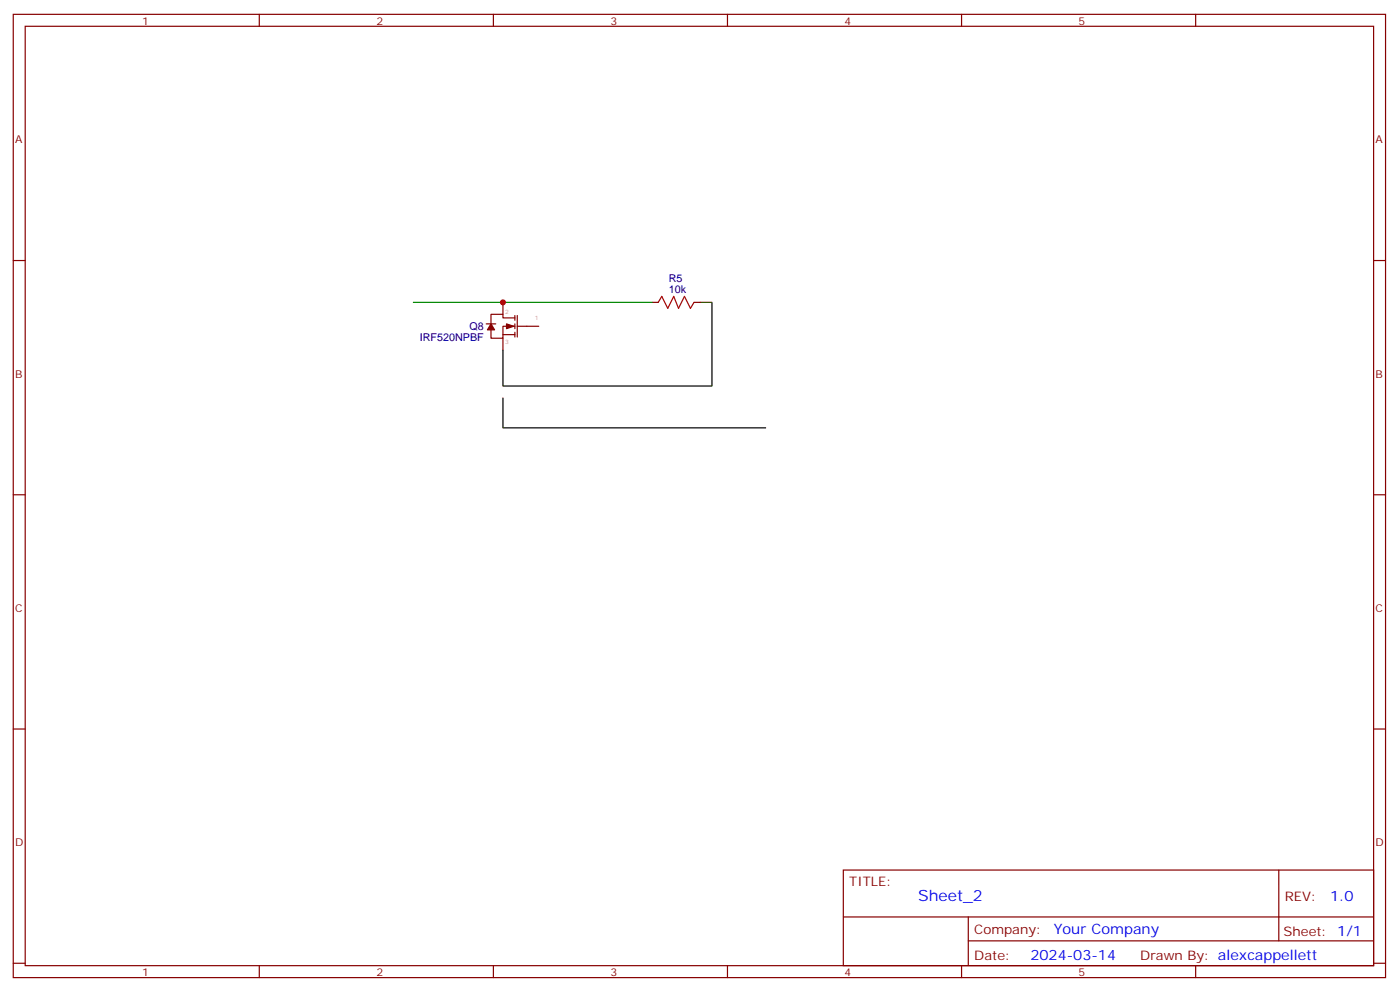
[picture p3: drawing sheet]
<svg xmlns="http://www.w3.org/2000/svg" width="414mm" height="293mm" viewBox="0 0 414 293" stroke-linecap="round" stroke-linejoin="round" font-family="sans-serif">
<g fill="none" stroke="#870000" stroke-width=".35">
<path d="M3.9 4.2h405.4v284.4h-405.4zM7.4 7.8h398.3v277.2h-398.3zM76.6 4.2v3.6M145.7 4.2v3.6M214.9 4.2v3.6M284 4.2v3.6M353.2 4.2v3.6M3.9 76.9h3.5M405.7 76.9h3.6M143.6 95.6h2.8M148.6 98.8h3.5M148.6 89.3v3.5"/>
<path d="M148.6 99.8v3.6M152.1 93.8h-3.5v-1h-3.6v2.8M152.1 96.3h-3.5v3.5h-3.6v-2.4M152.1 93.1v1.4M152.1 95.6v1.4M152.1 98.1v1.4M152.8 93.1v6.4M152.8 96.3h6.3M192.7 89.3h1.7M205 89.3h1.8M3.9 146h3.5M405.7 146h3.6"/>
<path d="M3.9 215.2h3.5M405.7 215.2h3.6M249.1 256.8h156.6v28.2h-156.6zM377.7 256.8v20.9M249.1 270.7h156.5M286 277.7h119.6M286 270.7v14.1M3.9 284.3h3.5M76.6 285v3.6M145.7 285v3.6M214.9 285v3.6M284 285v3.6"/>
<path d="M353.2 285v3.6M405.7 284.3h3.6"/>
</g>
<path d="M122.1 89.3h70.6" fill="none" stroke="#008700" stroke-width=".35"/>
<path d="M206.8 89.3h3.5v24.6h-61.7v-10.5M148.6 117.5v8.8h77.6" fill="none" stroke="#000" stroke-width=".35"/>
<path d="M194.4 89.3l1.1-1.8 1.7 3.5 1.8-3.5 1.4 3.5 1.8-3.5 1.7 3.5 1.1-1.7" fill="none" stroke="#a10000" stroke-width=".35"/>
<g fill="#870000" stroke="#870000" stroke-width=".35">
<path d="M149.6 95.6l2.1 .7-2.1 .7z"/>
<path d="M145 95.6l1.1 1.8h-2.1z"/>
</g>
<circle cx="148.6" cy="89.3" r=".88" fill="#c00"/>
<text font-size="4.6" fill="#00f" x="271.2" y="265.8">Sheet_2</text>
<g font-size="4.2" fill="#00f">
<text x="392.9" y="266.1">1.0</text>
<text x="311.3" y="275.6">Your Company</text>
<text x="304.3" y="283.4">2024-03-14</text>
</g>
<g font-size="3.9" fill="#800">
<text x="250.9" y="261.4">TITLE:</text>
<text x="379.5" y="266.1">REV:</text>
<text x="287.8" y="275.6">Company:</text>
<text x="379.1" y="276.2">Sheet: 1/1</text>
<text x="287.8" y="283.3">Date:</text>
<text x="336.8" y="283.4">Drawn By: alexcappellett</text>
</g>
<g font-size="3.2" fill="#800">
<text x="42" y="7.2">1</text>
<text x="111.2" y="7.2">2</text>
<text x="180.3" y="7.2">3</text>
<text x="249.4" y="7.2">4</text>
<text x="318.6" y="7.2">5</text>
<text x="4.4" y="42.3">A</text>
<text x="406.3" y="42.3">A</text>
<text x="4.4" y="111.5">B</text>
<text x="406.3" y="111.5">B</text>
<text x="4.4" y="180.6">C</text>
<text x="406.3" y="180.6">C</text>
<text x="4.4" y="249.8">D</text>
<text x="406.3" y="249.8">D</text>
<text x="42" y="288">1</text>
<text x="111.2" y="288">2</text>
<text x="180.3" y="288">3</text>
<text x="249.4" y="288">4</text>
<text x="318.6" y="288">5</text>
</g>
<g font-size="3.2" fill="#000080">
<text x="197.6" y="83.2">R5</text>
<text x="197.6" y="86.4">10k</text>
<text x="124" y="100.7">IRF520NPBF</text>
<text x="138.7" y="97.5">Q8</text>
</g>
<g font-size="1.8" fill="#999">
<text x="149.2" y="92.8">2</text>
<text x="158" y="94.5">1</text>
<text x="149.2" y="101.6">3</text>
</g>
</svg>
